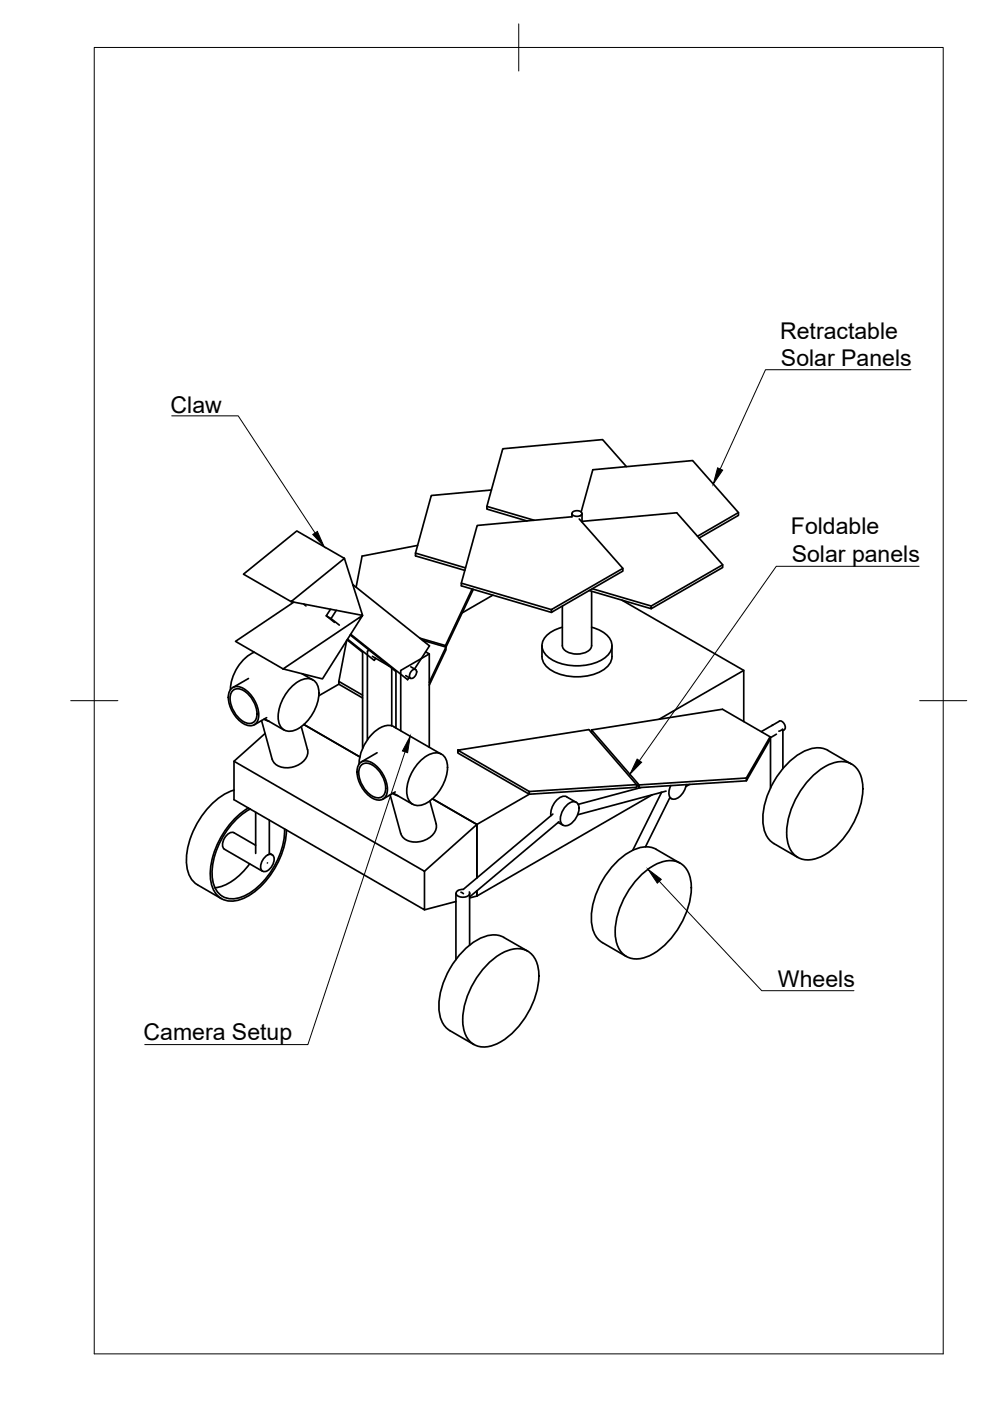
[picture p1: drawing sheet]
<svg xmlns="http://www.w3.org/2000/svg" width="210mm" height="297mm" viewBox="0 0 210 297" stroke-linecap="round" stroke-linejoin="round" font-family="sans-serif">
<!-- layer: Visible -->
<g fill="none" stroke="#000" stroke-width=".36">
<path d="M132.8 98.9l-5-5.7-21.2 2-3.4 12.2v.5l8.5 2.6M73 118.4l-11.3 9.2 15.2 2.9-3.9-12.1-10.1-5.8-11.3 9.1 10.1 5.9M88.5 115.6l-11.7 2.3-1.3 6.6M103.2 107.4l10.1 2.9M104.2 103.9l-12.8 1.2-3.3 12.2M121.3 108.9v.7l-20.1 1.8-3.4 12.2M121.3 108.7a1.35 1.35 0 0 1 2.1 .2 1.25 1.25 0 0 1-2.1 0zM122.8 110l9.3 10.5M123.2 108.6l2.5-9 21.2-2 9.7 11.1v.6l-8.4 4.8M123.4 110.5l20.1-1.8 9.7 11v.6l-15.1 8.8M123.4 108.9v1.7M153.2 119.7l-15.1 8.8v.6l-13.2-3.9"/>
<path d="M156.6 108.7l-8.7 5M53.9 138.3a9.3 9.3 0 0 0-5 7.9M62.3 127.7l-12.4 8.3 10.1 5.8 16.9-11.3-8.5 13.4-8.4-2.1M64.4 128.1l.5 .4M69.2 130.6l2.7 1.9M70.1 129.2l-.9 1.4 1.7 1.4M71.3 129.4l-1.1 1.8M73.5 135.8l-1.7 8.7M73.6 135.7l3.3 2.6v20.3M73.7 135.5l5.7 4.5 .3-.4M74.3 134.6l9.6 7.8v12M74.4 134.5l12 9.6 .3-.5"/>
<path d="M74.8 123.9l16.3 13-3.2 4.9M74.8 124h.1M78.3 137.8l-.4 .3v18.7M79 139.2l3.5 2M89 135.3l5.4 1.6M89.6 135.7l5 1.5v.6l-3.6 7.5M90.3 138.2l.7 .4v19.8M91 138.6l-6 3.5v12.8M98.7 120.4l-10.6-3.1v.6l10.5 3M100.1 124.9l-5.7 12v.2M100.4 125l-9.4 19.7M104.5 126.2l-6.5 3.7"/>
<path d="M114.9 139.2a4.2 4.2 0 0 0 3.1 3.5 11.3 11.3 0 0 0 10.3-1 3.3 3.3 0 0 0 1.5-2.5M114.9 136.9v2.3M116.9 129.3l15.2-8.8v.6l-15.2 8.7zM116.9 129.3l-19.1-5.7v.6l19.1 5.6M119.2 133a5.4 5.4 0 0 0-4.3 3.5 3.6 3.6 0 0 0 2.4 3.5 11.4 11.4 0 0 0 10.8-.5 3 3 0 0 0 0-5.3l-1.7-.9-1-.3M119.2 136.9a2.37 2.37 0 0 0 2.4 1.7 3.7 3.7 0 0 0 3.8-1.3v-.4M119.2 128.5v8.4M125.4 125.4v11.5M125.6 124.8l12.5 3.7M129.8 136.9v2.3M131.9 127.3l25.8 14.8v10.9M49 146.1a2.35 2.35 0 0 1 3.3 .3 6.9 6.9 0 0 1 2.5 5.9 1.89 1.89 0 0 1-1.2 1.5 1.89 1.89 0 0 1-2-.4 6.9 6.9 0 0 1-3.1-6.3z"/>
<path d="M49.4 146.4a2.56 2.56 0 0 1 3.4 .9 5.3 5.3 0 0 1 1.4 5.3 1.69 1.69 0 0 1-2.6 .4 6 6 0 0 1-2.7-5.6zM52.7 143.9l-3.3 1.9M55.5 152.8l2.2 8.2a3.5 3.5 0 0 0 4.5 1.6 3.5 3.5 0 0 0 3-3.7l-1.3-4.8M56 152.5l1.1 .5M56.1 152.4l4.1 2.4M56.2 155.5l-6.6 5.9v8.2l40.4 23.3v-8.2l-40.4-23.3M56.5 152.2l-2.6 1.5M61.9 145.5a4.2 4.2 0 0 1 4.2-1.5 3.3 3.3 0 0 1 1.5 3.8 9.3 9.3 0 0 1-5.1 7 2.4 2.4 0 0 1-3.5-2 9.1 9.1 0 0 1 2.9-7.3zM64 142.8l2.3 1.4M64.4 153.6l11.9 6.9M71.8 145.1v-.6l5.1 2.9M71.8 145.1l-4.2 2.4"/>
<path d="M71.8 145.1l5.1 2.9M79.9 159.6l-3.3 1.9M83.1 141.7v12.2M83.5 154.1l10.1 5.8M83.5 154.1a3.6 3.6 0 0 0-4.1 1.1 9.8 9.8 0 0 0-3.3 6.8M86 143.2l1 .6M87.1 141.4l1 .6M87.3 142.2l.3-.2 .5-.1a1.23 1.23 0 0 1-1.1 1.9 1.07 1.07 0 0 1 .3-1.6zM97.1 159.1l15.1 8.7v.6l-15.1-8.8v-.5l27.8-4.4 10.1 11.7v.5l-22.8 1.5-11.1 6.4M125.4 155.3v-.5l27.8-4.4 10.1 5.8M125.4 154.8l10.1 11.6v.6l-.5-.6-22.8 1.4M157.7 142.1l-17.9 10.4"/>
<path d="M163.3 156.2v.6l-5.1 8.8v-.6zM163.4 156.4v10.7M163.9 153.7l-.3 .1M164.6 155.7l-1.3 .7M165.2 152.9a1.21 1.21 0 0 1 1.1 1.8l-.3 .2v8M165.2 152.9l-3.8 2.2M165.9 154.6l-.8 .4M49.6 167.5a15.1 15.1 0 0 0-8.5 8.5 13 13 0 0 0-1.2 9 4.5 4.5 0 0 0 2 2.6l5 2.9M52.7 171.3a17.6 17.6 0 0 0-8.1 14.7 4.7 4.7 0 0 0 4.7 5.1 11.1 11.1 0 0 0 7.2-4.5 17.7 17.7 0 0 0 4.2-10.6M53.1 171.5a16.8 16.8 0 0 0-8.1 14.1 4.6 4.6 0 0 0 3.7 4.9 9.1 9.1 0 0 0 7.1-3.6 17 17 0 0 0 4.5-11.2M54.2 179.2l-4.6-2.6a1.78 1.78 0 0 0-2 1.1 1.78 1.78 0 0 0 0 2.4l8.1 4.6M54.2 172.2v8.7"/>
<path d="M57.1 173.9v7.1M76.2 161.9a2.35 2.35 0 0 1 3.4 .3 6.9 6.9 0 0 1 2.5 5.9 1.89 1.89 0 0 1-1.2 1.5 1.89 1.89 0 0 1-2-.4 6.9 6.9 0 0 1-3.1-6.3zM76.7 162.1a2.56 2.56 0 0 1 3.3 1 5.3 5.3 0 0 1 1.5 5.3 1.69 1.69 0 0 1-2.6 .4 6 6 0 0 1-2.8-5.7zM82.7 168.5l2.3 8.2a3.5 3.5 0 0 0 4.4 1.6 3.5 3.5 0 0 0 3.1-3.6M83.3 168.2l1.1 .5M83.4 168.2l4.1 2.3M83.8 167.9l-2.6 1.5M89.2 161.3a4.2 4.2 0 0 1 4.2-1.5 3.3 3.3 0 0 1 1.4 3.7 9.3 9.3 0 0 1-5 7.1 2.4 2.4 0 0 1-3.5-2 9.1 9.1 0 0 1 2.9-7.3zM91.1 169.8l1.4 4.9M91.7 169.4l9.4 5.4M101.1 174.8v11.3M101.1 174.8l-11.1 9.9"/>
<path d="M117.2 172.6l-19 16M118.3 174.4l1.1 .6M118.5 174.2l-18.9 16M119.9 171a1.69 1.69 0 0 1 2.6-.6 3.6 3.6 0 0 1-2.7 4.7 1.69 1.69 0 0 1-.8-2.6zM120.2 168.9a2.66 2.66 0 0 0-3 2 3.5 3.5 0 0 0-.4 2M120.2 169l2 1.1M135.9 167l-13.3 3.5M138.3 168.5l-37.2 21.5M140.1 168l.1 .1M140.3 168l-6.1 12.3M141.2 167.7l-18.7 5M142.4 169.3l-.4-.2-5.2 10.5"/>
<path d="M145.5 166.3a3.5 3.5 0 0 1-2.8 3.1 1.41 1.41 0 0 1-.8-1.9l.3-1M146.2 166.3l-.8 .5M158.2 165.6l-22.7 1.4M158.2 165l-22.7 1.4M171.9 164.9a9.7 9.7 0 0 1 7-3.4 4.5 4.5 0 0 1 4 4.5 17.2 17.2 0 0 1-9.1 15.8 4.6 4.6 0 0 1-6.9-4 17.1 17.1 0 0 1 5-12.9zM180.6 162l-5.1-2.9a5.7 5.7 0 0 0-5.7 .5 17.5 17.5 0 0 0-8 15.2 5.3 5.3 0 0 0 2.3 4.1l5 2.9M52.9 183.1a11.4 11.4 0 0 1-7.3 5.1M56.7 181.3a.97 .97 0 0 1 1.2 .1 .97 .97 0 0 1 .2 1.2l-.2 .5a2.28 2.28 0 0 1-2.1 1.7 1.66 1.66 0 0 1-.1-2.4l1-1.1M56.7 183h.1M57.1 180.9l.6 .3M96.7 189.4v14M96.7 191.1l-6.7 1.8"/>
<path d="M97.7 189.2l.6 .3M98.3 188.6h-.7a.8 .8 0 0 0-.9 .8 .8 .8 0 0 0 .9 .8h.4a1.08 1.08 0 0 0 1.5-1.1M99.6 189.4v11M101.1 188.9v1.1M101.1 190l-1.5 .4M106.8 198.8l5.1 2.9M106.8 198.7a5.7 5.7 0 0 0-5.7 .6 17.5 17.5 0 0 0-8 15.2 5.3 5.3 0 0 0 2.3 4l5.1 3M127.7 199.9l5.1 2.9M135.6 185.9a9.7 9.7 0 0 1 7-3.4 4.5 4.5 0 0 1 3.9 4.5 17.2 17.2 0 0 1-9.1 15.8 4.6 4.6 0 0 1-6.9-4 17.1 17.1 0 0 1 5.1-12.9zM139.1 180.1l5.1 2.9M139.2 180.1a5.7 5.7 0 0 0-5.8 .5 17.5 17.5 0 0 0-8 15.2 5.3 5.3 0 0 0 2.3 4.1M103.3 204.5a9.7 9.7 0 0 1 7-3.3 4.5 4.5 0 0 1 3.9 4.5 17.2 17.2 0 0 1-9.1 15.7 4.6 4.6 0 0 1-6.9-4 17.1 17.1 0 0 1 5.1-12.9z"/>
</g>
<!-- layer: BORDER -->
<path d="M20 10.1h180v276.9h-180zM110 5.1v10M15 148.6h10M195 148.6h10" fill="none" stroke="#000" stroke-width=".21"/>
<!-- layer: Leaders -->
<path d="M152.1 99.2l1.1 .5-2 2.9zM66.3 113.3l1-.6 1.4 3.2zM87 156.1l-.6 3.5-1.1-.4zM135.1 160.9l.9 .7-2.4 2.6zM137.4 184.3l2.8 2.1-.8 .8z" fill="#000" stroke="#000" stroke-width=".21"/>
<path d="M193.1 78.4h-30.8l-9.6 21M36.4 88.2h14.1l16.3 24.8M194.9 120.1h-30.3l-29 41.2M85.9 159.4l-20.6 62.1h-34.6M139.8 186.8l21.7 23.2h19.6" fill="none" stroke="#000" stroke-width=".21"/>
<g font-size="4.9">
<text x="165.4" y="71.8">Retractable</text>
<text x="165.6" y="77.7">Solar Panels</text>
<text x="36.2" y="87.5">Claw</text>
<text x="167.7" y="113.2">Foldable</text>
<text x="167.9" y="119.1">Solar panels</text>
<text x="165" y="209.3">Wheels</text>
<text x="30.4" y="220.5">Camera Setup</text>
</g>
</svg>
